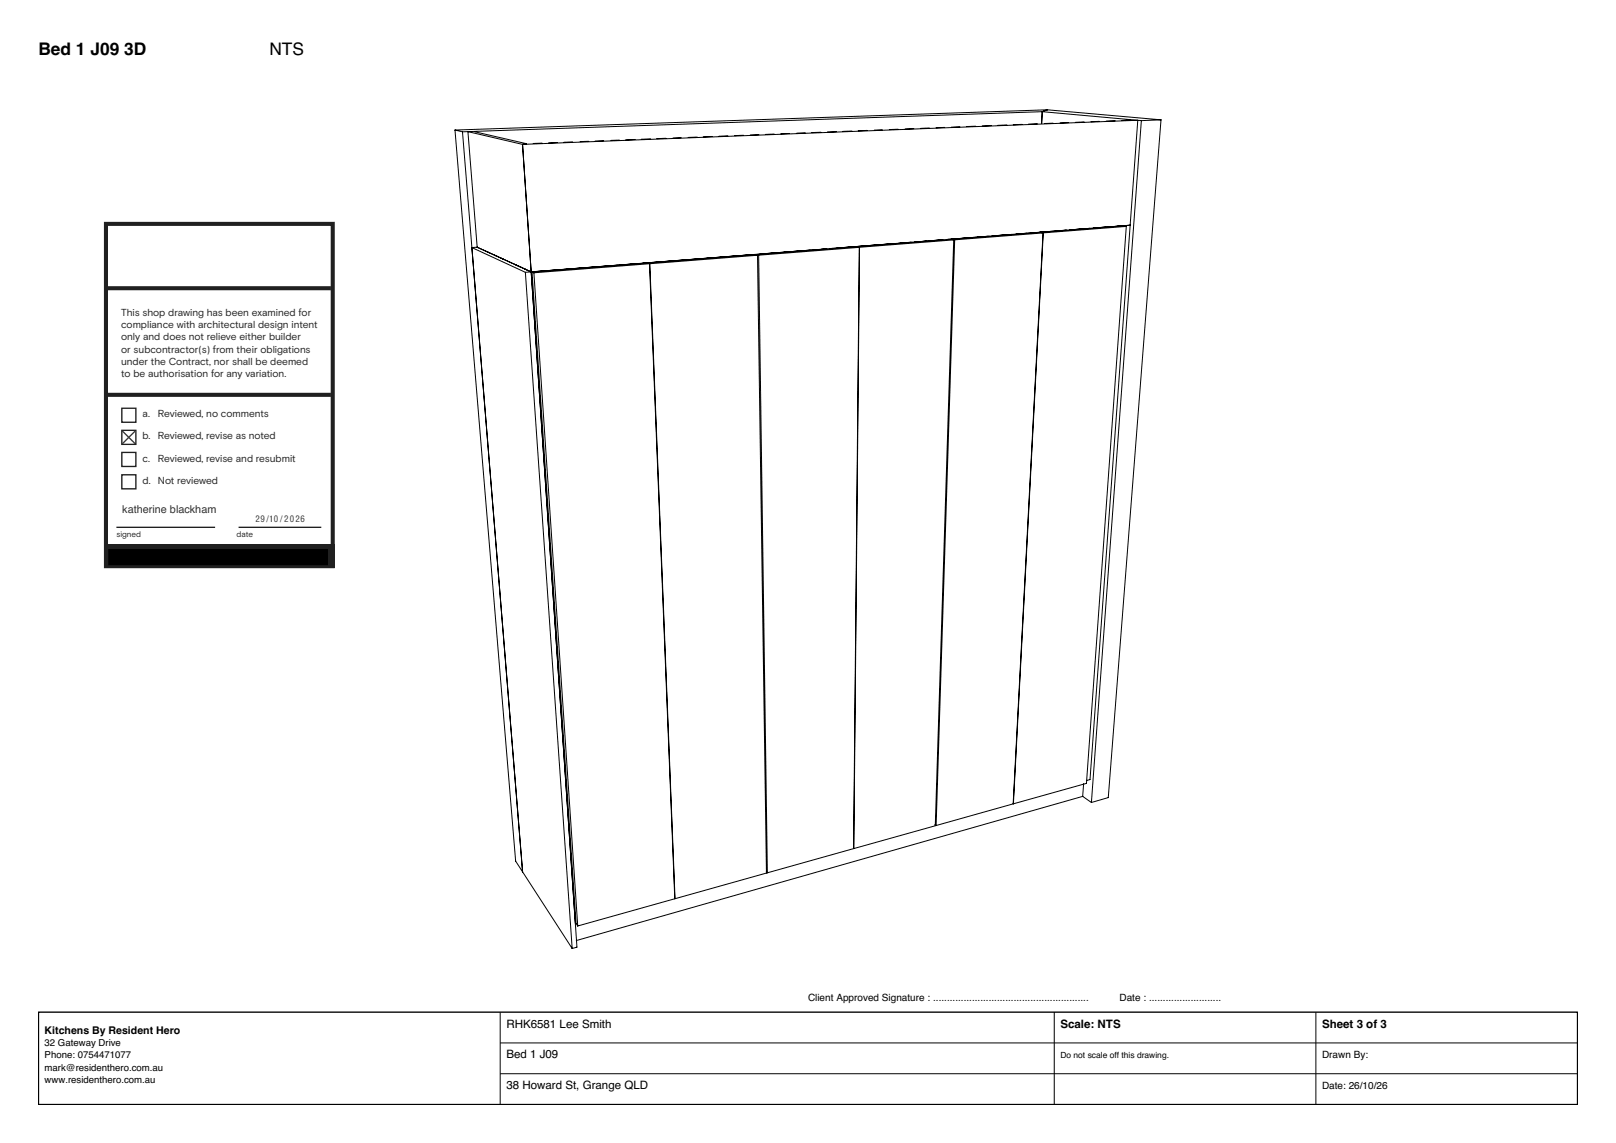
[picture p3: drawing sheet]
<svg xmlns="http://www.w3.org/2000/svg" width="420mm" height="297mm" viewBox="0 0 420 297" stroke-linecap="round" stroke-linejoin="round" font-family="sans-serif">
<g fill="none" stroke="#000" stroke-width=".26">
<path d="M118.3 33.8l15.7 189.9 14.7 22.8M118.3 33.8l1.9 .5M120.2 34.3l15.6 192.2M123.4 34.3l13.5 3-1.1 .2M135.8 37.5l159.9-6.3-2 27.3M135.8 37.5l2.3 33.1M135.8 37.5l-14.2-3.3 2.4 30M140.9 37.2l-2.3 .1M144.9 37l-2.3 .1M148.8 36.9l-2.2 .1M153 36.7l-2.2 .1M156.9 36.6l-2.2 .1"/>
<path d="M161 36.4l-2.2 .1M165.1 36.2l-2.5 .1M169.1 36.1l-2.4 .1M173.1 35.9l-2.4 .1M177 35.8l-2.1 .1M181.2 35.6l-2.3 .1M185.1 35.5l-2.3 .1M189.2 35.3l-2.3 .1M193.2 35.1l-2.2 .1M197.2 35l-2.2 .1M201.2 34.8l-2.2 .1M205.1 34.7l-2.2 .1"/>
<path d="M209.3 34.5l-2.2 .1M213.4 34.4l-2.4 .1M217.4 34.2l-2.4 .1M221.4 34l-2.3 .1M225.4 33.9l-2.3 .1M229.3 33.7l-2.1 .1M233.4 33.6l-2.2 .1M237.5 33.4l-2.2 .1M241.5 33.3l-2.2 .1M245.5 33.1l-2.2 .1M249.5 32.9l-2.2 .1M253.6 32.8l-2.4 .1"/>
<path d="M257.6 32.6l-2.3 .1M261.7 32.5l-2.4 .1M265.6 32.3l-2.2 .1M269.6 32.2l-2.3 .1M270.9 29l-150.7 5.3M270.9 29l-.2 3M270.9 29l25.7 2.3M272.2 28.5l-153.9 5.3M272.2 28.5l-1.3 .5M272.2 28.5l29.5 2.6M273.7 32l-2.3 .1M277.7 31.8l-2.2 .1"/>
<path d="M281.8 31.7l-2.2 .1M285.7 31.5l-2.2 .1M289.8 31.4l-2.3 .1M293.7 31.2l-2.1 .1M296.6 31.3l-12.9 177.2M301.7 31.1l-13.7 176.1-4.3 1.3M301.7 31.1l-5.1 .2M277.1 59.8l-5.1 .4M283.2 59.3l-5.2 .4M283.4 59.3l-1.2 .1M285.2 59.2l-1.1 .1M289 58.9l-2.9 .2"/>
<path d="M289.4 58.9l-1.1 .1M291 58.7l-1.1 .1M292.1 58.7l.6 .1M292.7 58.8l-10.3 144.8-39.1 10.9M292.7 58.8l-44.6 3.5M293.7 58.5l-155.6 12.1M293.7 58.5l-10.4 144.1-.9 .2M293.7 58.5l-3.4 .3M124 64.2l14.1 6.4M124 64.2l-1.4 .1 13.9 6.5M126.6 65.4l.6 .3M128.6 66.3l.6 .3"/>
<path d="M130.3 67.1l.6 .3M136.4 69.9l.5 .2M136.5 70.8l12.2 175.7M138.1 70.6l11.8 175.5-1.2 .4M138.1 70.6l-1.6 .2M138.8 70.9l-.5-.2 11.4 169.3 .5 .6M138.8 70.9l30-2.4 6.6 165M138.8 70.9l11.4 169.7M141.9 70.3l-3.8 .3M168.2 68.3l.7 .2M168.9 68.5l6.5 165M196.2 66.1l.7 .2"/>
<path d="M196.5 66.1l.7 .2M196.9 66.3l-28 2.2M196.9 66.3l2.3 160.6-49 13.7M197.2 66.3l2.2 160.5M210.6 65l-13.1 1M212.5 64.8l-1 .1M214.7 64.7l-1.2 .1M216.6 64.5l-1 .1M222.6 64.1l.7 .2M222.7 64.1l.7 .2M223.3 64.3l-26.1 2M223.3 64.3l-1.5 156.2"/>
<path d="M223.4 64.3l-1.5 156.2M232.7 63.3l-7.2 .5M234.7 63.1l-1.1 .1M236.7 62.9l-1.1 .1M238.8 62.8l-1.1 .1M239.1 62.8l-1.2 .1M240.8 62.6l-1.1 .1M244.8 62.3l-3.1 .3M246 62.3h1.9M246.8 62.2h-.7M247.9 62.3l-4.8 152.3-43.7 12.2M247.9 62.3l-24.5 2"/>
<path d="M248.1 62.3l-4.8 152.2M249.1 62l-1.7 .1 .7 .2M254.9 61.5l-7.7 .6M256.8 61.4l-1 .1M260.9 61.1l-3.1 .2M263.1 60.9l-1.2 .1M265.3 60.7l-1.2 .1M266.8 60.6l-2.8 .2M269 60.4l-1.2 .1M270.3 60.4l.8 .1-7.7 148.4M271.1 60.3l-1 .1M271.1 60.5l-7.8 148.4"/>
<path d="M243 214.2l.3 .3M281.4 206.9l2.3 1.6M281.4 206.9l-131.6 37.5M281.6 203.6l-.2 3.3M199.2 226.5l.2 .3"/>
</g>
<path d="M10 263h400v24h-400z" fill="#fff" stroke="#000" stroke-width=".35"/>
<path d="M130 263v24M130 271h280M130 279h280M274 263v24M342 263v24" fill="none" stroke="#000" stroke-width=".26"/>
<path d="M27.5 58.2h59v88.9h-59zM28 74.9h58M28 102.6h58" fill="none" stroke="#231f20" stroke-width="1.1" stroke-linecap="butt"/>
<path d="M27 141.5h60v6.1h-60z" fill="#231f20"/>
<path d="M30.3 137h25.6M62 137h21.5" fill="none" stroke="#231f20" stroke-width=".35"/>
<g fill="#231f20">
<path d="M46.9 65.1h.5v.5a1.03 1.03 0 0 1 1.1-.5 1.03 1.03 0 0 1 .8 .9v1.9h-.4v-1.8a.76 .76 0 0 0-.9-.6 .76 .76 0 0 0-.6 .9v1.5h-.5z"/>
<path d="M55.4 64.4h.5v.7h.7v.4h-.7v1.9l.7 .2v.4l-.8-.1-.3-.4-.1-2h-.4v-.4h.4z"/>
<path d="M61.8 64.4h.5v.7h.6v.4h-.6v1.9l.6 .2v.4l-.7-.1-.4-.4v-2h-.5v-.4h.5z"/>
<path d="M70.2 64.4h.5v.7h.7v.4h-.7v1.9l.7 .2v.4l-.8-.1-.3-.4-.1-2h-.4v-.4h.4z"/>
<path d="M53.6 64.4h.4v.7h.7v.4h-.7l.1 1.9 .6 .2v.4l-.8-.1-.3-.4v-2h-.5v-.4h.5z"/>
<path d="M57.2 64.4h.4v3.5h-.4z"/>
<path d="M66.8 65.1h.5v.5a1.03 1.03 0 0 1 1.1-.5 1.03 1.03 0 0 1 .9 .9v1.9h-.5v-1.8a.76 .76 0 0 0-.9-.6 .76 .76 0 0 0-.6 .9v1.5h-.5z"/>
<path d="M71.9 65.1h.4v.5l.5-.5 .6-.1v.5h-.5l-.5 .5-.1 1.9h-.4z"/>
<path d="M32.9 62.1a4.7 4.7 0 0 1 4.6 1.2 4 4 0 0 1 .8 2.4v5.3h-5.4z"/>
<path d="M38.6 62.1h5.4v4.3h-5.4z"/>
<path d="M38.6 66.7h5.4v4.3a4.7 4.7 0 0 1-4.6-1.2 4.3 4.3 0 0 1-.8-3.1z"/>
<path d="M50.3 65.5a1.36 1.36 0 0 1 1.6-.3 1.36 1.36 0 0 1 .8 1.4h-2.3a.98 .98 0 0 0 .8 1 .98 .98 0 0 0 1.1-.6l.3 .2a1.45 1.45 0 0 1-2.2 .5 1.45 1.45 0 0 1-.1-2.2zM50.7 65.6l-.3 .6h1.8a.9 .9 0 0 0-.5-.7 .9 .9 0 0 0-1 .1z"/>
<path d="M58.7 65.5a1.36 1.36 0 0 1 1.6-.3 1.36 1.36 0 0 1 .7 1.4h-2.3a.98 .98 0 0 0 .8 1 .98 .98 0 0 0 1.1-.6l.3 .2a1.45 1.45 0 0 1-2.1 .5 1.45 1.45 0 0 1-.1-2.2zM59 65.6l-.3 .6h1.9a.9 .9 0 0 0-.6-.7 .9 .9 0 0 0-1 .1z"/>
<path d="M63.2 66.5a1.5 1.5 0 0 1 3 0 1.5 1.5 0 0 1-3 0zM63.7 66.5a1.05 1.05 0 0 0 2.1 0 1.05 1.05 0 0 0-2.1 0z"/>
<path d="M73.8 64.4h.5v.3h-.5zM73.8 65h.5v2.9h-.5z"/>
<path d="M75.1 64.4h.5v1.2a1.35 1.35 0 0 1 1.8-.3 1.35 1.35 0 0 1 .4 1.8 1.25 1.25 0 0 1-1 .9 1.25 1.25 0 0 1-1.2-.5v.4h-.5zM75.5 66.5a1.05 1.05 0 0 0 2.1 0 1.05 1.05 0 0 0-2.1 0z"/>
<path d="M78.8 65.5a1.36 1.36 0 0 1 1.6-.3 1.36 1.36 0 0 1 .7 1.4h-2.3a.98 .98 0 0 0 .8 1 .98 .98 0 0 0 1.1-.6l.3 .2a1.45 1.45 0 0 1-2.1 .5 1.45 1.45 0 0 1-.1-2.2zM79.1 65.6l-.3 .6h1.9a.9 .9 0 0 0-.6-.7 .9 .9 0 0 0-1 .1z"/>
</g>
<path d="M31.7 106.1h3.6v3.6h-3.6zM31.7 111.8h3.6v3.7h-3.6zM31.7 117.6h3.6v3.6h-3.6zM31.7 123.4h3.6v3.6h-3.6z" fill="none" stroke="#231f20" stroke-width=".35"/>
<path d="M31.8 112l3.3 3.3M35.1 112l-3.3 3.3" fill="none" stroke="#3d3935" stroke-width=".35"/>
<g fill="#fff" stroke="#fff" stroke-width=".35">
<path d="M30.2 129.4h29.5v6.9h-29.5z"/>
<path d="M30.3 59.7h53v12.7h-53z"/>
</g>
<path d="M28.3 142.8h56.7v3.9h-56.7z" fill="#000" stroke="#000" stroke-width=".35"/>
<g font-size="4.5">
<text x="10" y="14.4">Bed 1 J09 3D</text>
<text x="70" y="14.4">NTS</text>
</g>
<g font-size="3">
<text x="131.6" y="267">RHK6581 Lee Smith</text>
<text x="275.6" y="267">Scale: NTS</text>
<text x="343.6" y="267">Sheet 3 of 3</text>
<text x="131.6" y="275">Bed 1 J09</text>
<text x="131.6" y="283">38 Howard St, Grange QLD</text>
</g>
<text font-size="2.8" fill="#323232" x="31.8" y="133.2">katherine blackham</text>
<text font-size="2.7" x="11.6" y="268.6">Kitchens By Resident Hero</text>
<g font-size="2.6" fill="#231f20">
<text x="31.5" y="82.1">This shop drawing has been examined for</text>
<text x="31.5" y="85.3">compliance with architectural design intent</text>
<text x="31.5" y="88.4">only and does not relieve either builder</text>
<text x="31.5" y="91.6">or subcontractor(s) from their obligations</text>
<text x="31.5" y="94.8">under the Contract, nor shall be deemed</text>
<text x="31.5" y="98">to be authorisation for any variation.</text>
<text x="37.1" y="108.4">a.</text>
<text x="41.1" y="108.4">Reviewed, no comments</text>
<text x="37.1" y="114.2">b.</text>
<text x="37.1" y="119.9">c.</text>
<text x="41.1" y="114.2">Reviewed, revise as noted</text>
<text x="41.1" y="119.9">Reviewed, revise and resubmit</text>
<text x="37.1" y="125.7">d.</text>
<text x="41.1" y="125.7">Not reviewed</text>
</g>
<g font-size="2.6">
<text x="210" y="260">Client Approved Signature : ........................................................</text>
<text x="291" y="260">Date : ..........................</text>
<text x="343.6" y="275">Drawn By:</text>
<text x="343.6" y="283">Date: 26/10/26</text>
</g>
<g font-size="2.5">
<text x="11.6" y="271.8">32 Gateway Drive</text>
<text x="11.6" y="275">Phone: 0754471077</text>
<text x="11.6" y="278.2">mark@residenthero.com.au</text>
<text x="11.6" y="281.4">www.residenthero.com.au</text>
</g>
<text font-size="2.3" fill="#3d3935" x="66.4" y="135.7">29/10 /2026</text>
<text font-size="2.2" x="275.6" y="275">Do not scale off this drawing.</text>
<g font-size="2.1" fill="#231f20">
<text x="30.3" y="139.5">signed</text>
<text x="61.5" y="139.5">date</text>
</g>
</svg>
